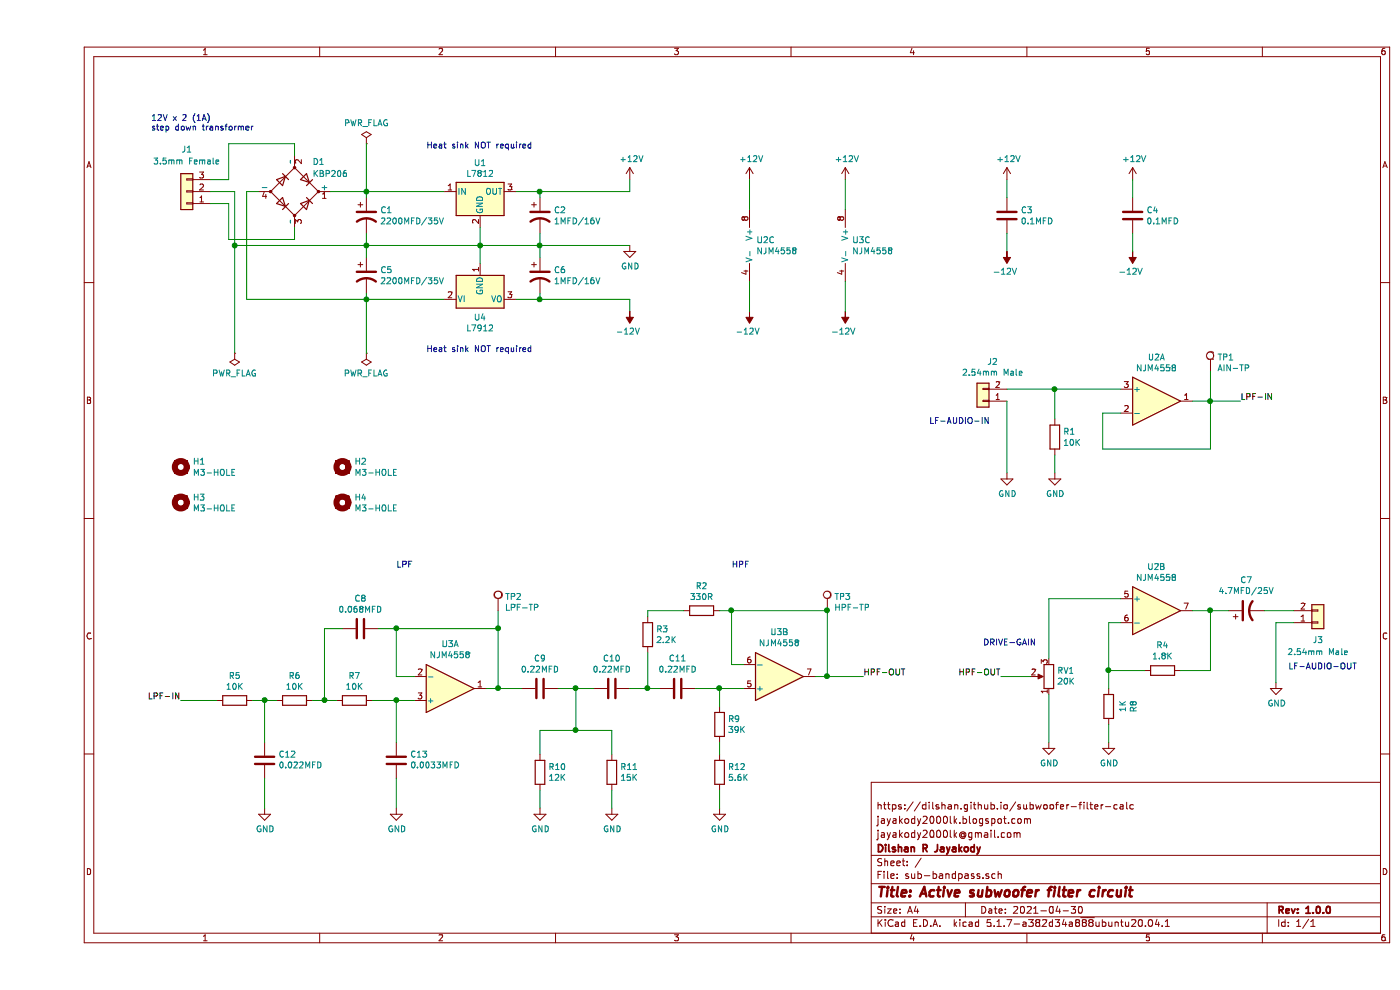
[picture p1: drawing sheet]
EESchema Schematic File Version 4
EELAYER 30 0
EELAYER END
$Descr A4 11693 8268
encoding utf-8
Sheet 1 1
Title "Active subwoofer filter circuit"
Date "2021-04-30"
Rev "1.0.0"
Comp "Dilshan R Jayakody"
Comment1 "jayakody2000lk@gmail.com"
Comment2 "jayakody2000lk.blogspot.com"
Comment3 "https://dilshan.github.io/subwoofer-filter-calc"
Comment4 ""
$EndDescr
$Comp
L Device:D_Bridge_+AA- D1
U 1 1
P 2150 1600
F 0 "D1" H 2300 1850 50  0000 L CNN
F 1 "KBP206" H 2300 1750 50  0000 L CNN
F 2 "Diode_THT:Diode_Bridge_Vishay_KBPM" H 2150 1600 50  0001 C CNN
F 3 "~" H 2150 1600 50  0001 C CNN
	1    2150 1600
	1    0    0    -1  
$EndComp
$Comp
L Device:CP1 C1
U 1 1
P 2750 1800
F 0 "C1" H 2865 1846 50  0000 L CNN
F 1 "2200MFD/35V" H 2865 1755 50  0000 L CNN
F 2 "Capacitor_THT:CP_Radial_D22.0mm_P10.00mm_SnapIn" H 2750 1800 50  0001 C CNN
F 3 "~" H 2750 1800 50  0001 C CNN
	1    2750 1800
	1    0    0    -1  
$EndComp
$Comp
L Device:CP1 C5
U 1 1
P 2750 2300
F 0 "C5" H 2865 2346 50  0000 L CNN
F 1 "2200MFD/35V" H 2865 2255 50  0000 L CNN
F 2 "Capacitor_THT:CP_Radial_D22.0mm_P10.00mm_SnapIn" H 2750 2300 50  0001 C CNN
F 3 "~" H 2750 2300 50  0001 C CNN
	1    2750 2300
	1    0    0    -1  
$EndComp
$Comp
L Connector_Generic:Conn_01x03 J1
U 1 1
P 1250 1600
F 0 "J1" H 1250 1250 50  0000 C CNN
F 1 "3.5mm Female" H 1250 1350 50  0000 C CNN
F 2 "Connector_Phoenix_MC:PhoenixContact_MCV_1,5_3-G-3.5_1x03_P3.50mm_Vertical" H 1250 1600 50  0001 C CNN
F 3 "~" H 1250 1600 50  0001 C CNN
	1    1250 1600
	-1   0    0    1   
$EndComp
Wire Wire Line
	1450 1700 1600 1700
Wire Wire Line
	1600 1700 1600 2000
Wire Wire Line
	1600 2000 2150 2000
Wire Wire Line
	2150 2000 2150 1900
Wire Wire Line
	1450 1500 1600 1500
Wire Wire Line
	1600 1500 1600 1200
Wire Wire Line
	1600 1200 2150 1200
Wire Wire Line
	2150 1200 2150 1300
Wire Wire Line
	1450 1600 1650 1600
Wire Wire Line
	2750 2450 2750 2500
Wire Wire Line
	2750 2500 1750 2500
Wire Wire Line
	1750 2500 1750 1600
Wire Wire Line
	1750 1600 1850 1600
Wire Wire Line
	2750 1950 2750 2050
Wire Wire Line
	2450 1600 2750 1600
Wire Wire Line
	2750 1600 2750 1650
Wire Wire Line
	2750 2050 1650 2050
Wire Wire Line
	1650 2050 1650 1600
Connection ~ 2750 2050
Wire Wire Line
	2750 2050 2750 2150
$Comp
L Regulator_Linear:L7812 U1
U 1 1
P 3700 1600
F 0 "U1" H 3700 1842 50  0000 C CNN
F 1 "L7812" H 3700 1751 50  0000 C CNN
F 2 "Package_TO_SOT_THT:TO-220-3_Vertical" H 3725 1450 50  0001 L CIN
F 3 "http://www.st.com/content/ccc/resource/technical/document/datasheet/41/4f/b3/b0/12/d4/47/88/CD00000444.pdf/files/CD00000444.pdf/jcr:content/translations/en.CD00000444.pdf" H 3700 1550 50  0001 C CNN
	1    3700 1600
	1    0    0    -1  
$EndComp
$Comp
L Regulator_Linear:L7912 U4
U 1 1
P 3700 2500
F 0 "U4" H 3700 2351 50  0000 C CNN
F 1 "L7912" H 3700 2260 50  0000 C CNN
F 2 "Package_TO_SOT_THT:TO-220-3_Vertical" H 3700 2300 50  0001 C CIN
F 3 "http://www.st.com/content/ccc/resource/technical/document/datasheet/c9/16/86/41/c7/2b/45/f2/CD00000450.pdf/files/CD00000450.pdf/jcr:content/translations/en.CD00000450.pdf" H 3700 2500 50  0001 C CNN
	1    3700 2500
	1    0    0    -1  
$EndComp
Wire Wire Line
	2750 1600 3400 1600
Connection ~ 2750 1600
Wire Wire Line
	2750 2500 3400 2500
Connection ~ 2750 2500
Wire Wire Line
	2750 2050 3700 2050
Wire Wire Line
	3700 2050 3700 1900
Wire Wire Line
	3700 2200 3700 2050
Connection ~ 3700 2050
$Comp
L Device:CP1 C2
U 1 1
P 4200 1800
F 0 "C2" H 4315 1846 50  0000 L CNN
F 1 "1MFD/16V" H 4315 1755 50  0000 L CNN
F 2 "Capacitor_THT:CP_Radial_D5.0mm_P2.50mm" H 4200 1800 50  0001 C CNN
F 3 "~" H 4200 1800 50  0001 C CNN
	1    4200 1800
	1    0    0    -1  
$EndComp
$Comp
L Device:CP1 C6
U 1 1
P 4200 2300
F 0 "C6" H 4315 2346 50  0000 L CNN
F 1 "1MFD/16V" H 4315 2255 50  0000 L CNN
F 2 "Capacitor_THT:CP_Radial_D5.0mm_P2.50mm" H 4200 2300 50  0001 C CNN
F 3 "~" H 4200 2300 50  0001 C CNN
	1    4200 2300
	1    0    0    -1  
$EndComp
Wire Wire Line
	4000 1600 4200 1600
Wire Wire Line
	4200 1600 4200 1650
Wire Wire Line
	4000 2500 4200 2500
Wire Wire Line
	4200 2500 4200 2450
Wire Wire Line
	3700 2050 4200 2050
Wire Wire Line
	4200 2050 4200 1950
Wire Wire Line
	4200 2150 4200 2050
Connection ~ 4200 2050
$Comp
L power:GND #PWR06
U 1 1
P 4950 2050
F 0 "#PWR06" H 4950 1800 50  0001 C CNN
F 1 "GND" H 4955 1877 50  0000 C CNN
F 2 "" H 4950 2050 50  0001 C CNN
F 3 "" H 4950 2050 50  0001 C CNN
	1    4950 2050
	1    0    0    -1  
$EndComp
$Comp
L power:+12V #PWR01
U 1 1
P 4950 1500
F 0 "#PWR01" H 4950 1350 50  0001 C CNN
F 1 "+12V" H 4965 1673 50  0000 C CNN
F 2 "" H 4950 1500 50  0001 C CNN
F 3 "" H 4950 1500 50  0001 C CNN
	1    4950 1500
	1    0    0    -1  
$EndComp
$Comp
L power:-12V #PWR09
U 1 1
P 4950 2600
F 0 "#PWR09" H 4950 2700 50  0001 C CNN
F 1 "-12V" H 4965 2773 50  0000 C CNN
F 2 "" H 4950 2600 50  0001 C CNN
F 3 "" H 4950 2600 50  0001 C CNN
	1    4950 2600
	-1   0    0    1   
$EndComp
Wire Wire Line
	4200 2050 4950 2050
Wire Wire Line
	4200 1600 4950 1600
Wire Wire Line
	4950 1600 4950 1500
Connection ~ 4200 1600
Wire Wire Line
	4200 2500 4950 2500
Wire Wire Line
	4950 2500 4950 2600
Connection ~ 4200 2500
Text Notes 950  1100 0    50   ~ 0
12V x 2 (1A) \nstep down transformer
Text Notes 3250 1250 0    50   ~ 0
Heat sink NOT required
Text Notes 3250 2950 0    50   ~ 0
Heat sink NOT required
$Comp
L Amplifier_Operational:NJM4558 U3
U 1 1
P 3450 5750
F 0 "U3" H 3450 5383 50  0000 C CNN
F 1 "NJM4558" H 3450 5474 50  0000 C CNN
F 2 "Package_DIP:DIP-8_W7.62mm_LongPads" H 3450 5750 50  0001 C CNN
F 3 "http://www.njr.com/semicon/PDF/NJM4558_NJM4559_E.pdf" H 3450 5750 50  0001 C CNN
	1    3450 5750
	1    0    0    1   
$EndComp
$Comp
L Device:R R7
U 1 1
P 2650 5850
F 0 "R7" V 2443 5850 50  0000 C CNN
F 1 "10K" V 2534 5850 50  0000 C CNN
F 2 "Resistor_THT:R_Axial_DIN0207_L6.3mm_D2.5mm_P10.16mm_Horizontal" V 2580 5850 50  0001 C CNN
F 3 "~" H 2650 5850 50  0001 C CNN
	1    2650 5850
	0    1    1    0   
$EndComp
$Comp
L Device:R R6
U 1 1
P 2150 5850
F 0 "R6" V 1943 5850 50  0000 C CNN
F 1 "10K" V 2034 5850 50  0000 C CNN
F 2 "Resistor_THT:R_Axial_DIN0207_L6.3mm_D2.5mm_P10.16mm_Horizontal" V 2080 5850 50  0001 C CNN
F 3 "~" H 2150 5850 50  0001 C CNN
	1    2150 5850
	0    1    1    0   
$EndComp
$Comp
L Device:R R5
U 1 1
P 1650 5850
F 0 "R5" V 1443 5850 50  0000 C CNN
F 1 "10K" V 1534 5850 50  0000 C CNN
F 2 "Resistor_THT:R_Axial_DIN0207_L6.3mm_D2.5mm_P10.16mm_Horizontal" V 1580 5850 50  0001 C CNN
F 3 "~" H 1650 5850 50  0001 C CNN
	1    1650 5850
	0    1    1    0   
$EndComp
Wire Wire Line
	2500 5850 2400 5850
$Comp
L Device:C C8
U 1 1
P 2700 5250
F 0 "C8" V 2448 5250 50  0000 C CNN
F 1 "0.068MFD" V 2539 5250 50  0000 C CNN
F 2 "Capacitor_THT:C_Rect_L9.0mm_W4.0mm_P7.50mm_MKT" H 2738 5100 50  0001 C CNN
F 3 "~" H 2700 5250 50  0001 C CNN
	1    2700 5250
	0    1    1    0   
$EndComp
Wire Wire Line
	2400 5850 2400 5250
Wire Wire Line
	2400 5250 2550 5250
Connection ~ 2400 5850
Wire Wire Line
	2400 5850 2300 5850
Wire Wire Line
	3150 5650 3000 5650
Wire Wire Line
	3000 5650 3000 5250
Wire Wire Line
	3000 5250 2850 5250
$Comp
L Device:C C13
U 1 1
P 3000 6350
F 0 "C13" H 2885 6304 50  0000 R CNN
F 1 "0.0033MFD" H 2885 6395 50  0000 R CNN
F 2 "Capacitor_THT:C_Disc_D6.0mm_W4.4mm_P5.00mm" H 3038 6200 50  0001 C CNN
F 3 "~" H 3000 6350 50  0001 C CNN
	1    3000 6350
	-1   0    0    1   
$EndComp
$Comp
L Device:C C12
U 1 1
P 1900 6350
F 0 "C12" H 1785 6304 50  0000 R CNN
F 1 "0.022MFD" H 1785 6395 50  0000 R CNN
F 2 "Capacitor_THT:C_Rect_L7.0mm_W3.5mm_P5.00mm" H 1938 6200 50  0001 C CNN
F 3 "~" H 1900 6350 50  0001 C CNN
	1    1900 6350
	-1   0    0    1   
$EndComp
$Comp
L power:GND #PWR018
U 1 1
P 3000 6750
F 0 "#PWR018" H 3000 6500 50  0001 C CNN
F 1 "GND" H 3005 6577 50  0000 C CNN
F 2 "" H 3000 6750 50  0001 C CNN
F 3 "" H 3000 6750 50  0001 C CNN
	1    3000 6750
	1    0    0    -1  
$EndComp
$Comp
L power:GND #PWR017
U 1 1
P 1900 6750
F 0 "#PWR017" H 1900 6500 50  0001 C CNN
F 1 "GND" H 1905 6577 50  0000 C CNN
F 2 "" H 1900 6750 50  0001 C CNN
F 3 "" H 1900 6750 50  0001 C CNN
	1    1900 6750
	1    0    0    -1  
$EndComp
Wire Wire Line
	3000 5250 3850 5250
Wire Wire Line
	3850 5250 3850 5750
Wire Wire Line
	3850 5750 3750 5750
Connection ~ 3000 5250
$Comp
L Amplifier_Operational:NJM4558 U3
U 2 1
P 6200 5650
F 0 "U3" H 6200 5283 50  0000 C CNN
F 1 "NJM4558" H 6200 5374 50  0000 C CNN
F 2 "Package_DIP:DIP-8_W7.62mm_LongPads" H 6200 5650 50  0001 C CNN
F 3 "http://www.njr.com/semicon/PDF/NJM4558_NJM4559_E.pdf" H 6200 5650 50  0001 C CNN
	2    6200 5650
	1    0    0    1   
$EndComp
$Comp
L Device:C C11
U 1 1
P 5350 5750
F 0 "C11" V 5098 5750 50  0000 C CNN
F 1 "0.22MFD" V 5189 5750 50  0000 C CNN
F 2 "Capacitor_THT:C_Rect_L11.0mm_W4.2mm_P10.00mm_MKT" H 5388 5600 50  0001 C CNN
F 3 "~" H 5350 5750 50  0001 C CNN
	1    5350 5750
	0    1    1    0   
$EndComp
$Comp
L Device:C C10
U 1 1
P 4800 5750
F 0 "C10" V 4548 5750 50  0000 C CNN
F 1 "0.22MFD" V 4639 5750 50  0000 C CNN
F 2 "Capacitor_THT:C_Rect_L11.0mm_W4.2mm_P10.00mm_MKT" H 4838 5600 50  0001 C CNN
F 3 "~" H 4800 5750 50  0001 C CNN
	1    4800 5750
	0    1    1    0   
$EndComp
$Comp
L Device:C C9
U 1 1
P 4200 5750
F 0 "C9" V 3948 5750 50  0000 C CNN
F 1 "0.22MFD" V 4039 5750 50  0000 C CNN
F 2 "Capacitor_THT:C_Rect_L11.0mm_W4.2mm_P10.00mm_MKT" H 4238 5600 50  0001 C CNN
F 3 "~" H 4200 5750 50  0001 C CNN
	1    4200 5750
	0    1    1    0   
$EndComp
$Comp
L Device:R R9
U 1 1
P 5700 6050
F 0 "R9" H 5770 6096 50  0000 L CNN
F 1 "39K" H 5770 6005 50  0000 L CNN
F 2 "Resistor_THT:R_Axial_DIN0207_L6.3mm_D2.5mm_P10.16mm_Horizontal" V 5630 6050 50  0001 C CNN
F 3 "~" H 5700 6050 50  0001 C CNN
	1    5700 6050
	1    0    0    -1  
$EndComp
Wire Wire Line
	5500 5750 5700 5750
$Comp
L Device:R R12
U 1 1
P 5700 6450
F 0 "R12" H 5770 6496 50  0000 L CNN
F 1 "5.6K" H 5770 6405 50  0000 L CNN
F 2 "Resistor_THT:R_Axial_DIN0207_L6.3mm_D2.5mm_P10.16mm_Horizontal" V 5630 6450 50  0001 C CNN
F 3 "~" H 5700 6450 50  0001 C CNN
	1    5700 6450
	1    0    0    -1  
$EndComp
$Comp
L power:GND #PWR021
U 1 1
P 5700 6750
F 0 "#PWR021" H 5700 6500 50  0001 C CNN
F 1 "GND" H 5705 6577 50  0000 C CNN
F 2 "" H 5700 6750 50  0001 C CNN
F 3 "" H 5700 6750 50  0001 C CNN
	1    5700 6750
	1    0    0    -1  
$EndComp
Wire Wire Line
	5700 5900 5700 5750
Connection ~ 5700 5750
Wire Wire Line
	5700 5750 5900 5750
Wire Wire Line
	5700 6600 5700 6750
Wire Wire Line
	5700 6200 5700 6300
$Comp
L Device:R R2
U 1 1
P 5550 5100
F 0 "R2" V 5343 5100 50  0000 C CNN
F 1 "330R" V 5434 5100 50  0000 C CNN
F 2 "Resistor_THT:R_Axial_DIN0207_L6.3mm_D2.5mm_P10.16mm_Horizontal" V 5480 5100 50  0001 C CNN
F 3 "~" H 5550 5100 50  0001 C CNN
	1    5550 5100
	0    1    1    0   
$EndComp
Wire Wire Line
	5800 5550 5900 5550
$Comp
L Device:R R3
U 1 1
P 5100 5300
F 0 "R3" H 5170 5346 50  0000 L CNN
F 1 "2.2K" H 5170 5255 50  0000 L CNN
F 2 "Resistor_THT:R_Axial_DIN0207_L6.3mm_D2.5mm_P10.16mm_Horizontal" V 5030 5300 50  0001 C CNN
F 3 "~" H 5100 5300 50  0001 C CNN
	1    5100 5300
	1    0    0    -1  
$EndComp
Wire Wire Line
	4950 5750 5100 5750
Wire Wire Line
	5700 5100 5800 5100
Wire Wire Line
	6600 5100 6600 5650
Wire Wire Line
	6600 5650 6500 5650
Wire Wire Line
	5800 5550 5800 5100
Connection ~ 5800 5100
Wire Wire Line
	5800 5100 6600 5100
Wire Wire Line
	5400 5100 5100 5100
Wire Wire Line
	5100 5100 5100 5150
Wire Wire Line
	5100 5450 5100 5750
Connection ~ 5100 5750
Wire Wire Line
	5100 5750 5200 5750
$Comp
L Device:R R10
U 1 1
P 4200 6450
F 0 "R10" H 4270 6496 50  0000 L CNN
F 1 "12K" H 4270 6405 50  0000 L CNN
F 2 "Resistor_THT:R_Axial_DIN0207_L6.3mm_D2.5mm_P10.16mm_Horizontal" V 4130 6450 50  0001 C CNN
F 3 "~" H 4200 6450 50  0001 C CNN
	1    4200 6450
	1    0    0    -1  
$EndComp
$Comp
L Device:R R11
U 1 1
P 4800 6450
F 0 "R11" H 4870 6496 50  0000 L CNN
F 1 "15K" H 4870 6405 50  0000 L CNN
F 2 "Resistor_THT:R_Axial_DIN0207_L6.3mm_D2.5mm_P10.16mm_Horizontal" V 4730 6450 50  0001 C CNN
F 3 "~" H 4800 6450 50  0001 C CNN
	1    4800 6450
	1    0    0    -1  
$EndComp
Wire Wire Line
	4800 6100 4800 6300
Wire Wire Line
	4800 6100 4500 6100
Wire Wire Line
	4200 6100 4200 6300
Wire Wire Line
	4350 5750 4500 5750
Wire Wire Line
	4500 5750 4500 6100
Connection ~ 4500 5750
Wire Wire Line
	4500 5750 4650 5750
Connection ~ 4500 6100
Wire Wire Line
	4500 6100 4200 6100
$Comp
L power:GND #PWR020
U 1 1
P 4800 6750
F 0 "#PWR020" H 4800 6500 50  0001 C CNN
F 1 "GND" H 4805 6577 50  0000 C CNN
F 2 "" H 4800 6750 50  0001 C CNN
F 3 "" H 4800 6750 50  0001 C CNN
	1    4800 6750
	1    0    0    -1  
$EndComp
$Comp
L power:GND #PWR019
U 1 1
P 4200 6750
F 0 "#PWR019" H 4200 6500 50  0001 C CNN
F 1 "GND" H 4205 6577 50  0000 C CNN
F 2 "" H 4200 6750 50  0001 C CNN
F 3 "" H 4200 6750 50  0001 C CNN
	1    4200 6750
	1    0    0    -1  
$EndComp
Wire Wire Line
	4800 6750 4800 6600
Wire Wire Line
	4200 6750 4200 6600
Wire Wire Line
	4050 5750 3850 5750
Connection ~ 3850 5750
Wire Wire Line
	1200 5850 1500 5850
Wire Wire Line
	6900 5650 6600 5650
Connection ~ 6600 5650
Text Label 1200 5850 2    50   ~ 0
LPF-IN
Text Label 6900 5650 0    50   ~ 0
HPF-OUT
Wire Wire Line
	2800 5850 3000 5850
Wire Wire Line
	1800 5850 1900 5850
Wire Wire Line
	1900 6500 1900 6750
Wire Wire Line
	3000 6500 3000 6750
Wire Wire Line
	3000 6200 3000 5850
Connection ~ 3000 5850
Wire Wire Line
	3000 5850 3150 5850
Wire Wire Line
	1900 6200 1900 5850
Connection ~ 1900 5850
Wire Wire Line
	1900 5850 2000 5850
$Comp
L Amplifier_Operational:NJM4558 U2
U 1 1
P 9350 3350
F 0 "U2" H 9350 3717 50  0000 C CNN
F 1 "NJM4558" H 9350 3626 50  0000 C CNN
F 2 "Package_DIP:DIP-8_W7.62mm_LongPads" H 9350 3350 50  0001 C CNN
F 3 "http://www.njr.com/semicon/PDF/NJM4558_NJM4559_E.pdf" H 9350 3350 50  0001 C CNN
	1    9350 3350
	1    0    0    -1  
$EndComp
Wire Wire Line
	9050 3450 8900 3450
Wire Wire Line
	8900 3450 8900 3750
Wire Wire Line
	8900 3750 9800 3750
Wire Wire Line
	9800 3750 9800 3350
Wire Wire Line
	9800 3350 9650 3350
$Comp
L Connector_Generic:Conn_01x02 J2
U 1 1
P 7900 3350
F 0 "J2" H 7818 3025 50  0000 C CNN
F 1 "2.54mm Male" H 7818 3116 50  0000 C CNN
F 2 "Connector_PinHeader_2.54mm:PinHeader_1x02_P2.54mm_Vertical" H 7900 3350 50  0001 C CNN
F 3 "~" H 7900 3350 50  0001 C CNN
	1    7900 3350
	-1   0    0    1   
$EndComp
$Comp
L Device:R R1
U 1 1
P 8500 3650
F 0 "R1" H 8570 3696 50  0000 L CNN
F 1 "10K" H 8570 3605 50  0000 L CNN
F 2 "Resistor_THT:R_Axial_DIN0207_L6.3mm_D2.5mm_P10.16mm_Horizontal" V 8430 3650 50  0001 C CNN
F 3 "~" H 8500 3650 50  0001 C CNN
	1    8500 3650
	1    0    0    -1  
$EndComp
$Comp
L power:GND #PWR013
U 1 1
P 8500 3950
F 0 "#PWR013" H 8500 3700 50  0001 C CNN
F 1 "GND" H 8505 3777 50  0000 C CNN
F 2 "" H 8500 3950 50  0001 C CNN
F 3 "" H 8500 3950 50  0001 C CNN
	1    8500 3950
	1    0    0    -1  
$EndComp
Wire Wire Line
	8100 3250 8500 3250
Wire Wire Line
	8500 3950 8500 3800
Wire Wire Line
	8500 3500 8500 3250
Connection ~ 8500 3250
Wire Wire Line
	8500 3250 9050 3250
$Comp
L power:GND #PWR012
U 1 1
P 8100 3950
F 0 "#PWR012" H 8100 3700 50  0001 C CNN
F 1 "GND" H 8105 3777 50  0000 C CNN
F 2 "" H 8100 3950 50  0001 C CNN
F 3 "" H 8100 3950 50  0001 C CNN
	1    8100 3950
	1    0    0    -1  
$EndComp
Wire Wire Line
	8100 3350 8100 3950
Wire Wire Line
	10050 3350 9800 3350
Connection ~ 9800 3350
Text Label 10050 3350 0    50   ~ 0
LPF-IN
$Comp
L Amplifier_Operational:NJM4558 U2
U 2 1
P 9350 5100
F 0 "U2" H 9350 5467 50  0000 C CNN
F 1 "NJM4558" H 9350 5376 50  0000 C CNN
F 2 "Package_DIP:DIP-8_W7.62mm_LongPads" H 9350 5100 50  0001 C CNN
F 3 "http://www.njr.com/semicon/PDF/NJM4558_NJM4559_E.pdf" H 9350 5100 50  0001 C CNN
	2    9350 5100
	1    0    0    -1  
$EndComp
$Comp
L Device:R R4
U 1 1
P 9400 5600
F 0 "R4" V 9607 5600 50  0000 C CNN
F 1 "1.8K" V 9516 5600 50  0000 C CNN
F 2 "Resistor_THT:R_Axial_DIN0207_L6.3mm_D2.5mm_P10.16mm_Horizontal" V 9330 5600 50  0001 C CNN
F 3 "~" H 9400 5600 50  0001 C CNN
	1    9400 5600
	0    -1   -1   0   
$EndComp
Wire Wire Line
	9050 5200 8950 5200
Wire Wire Line
	8950 5200 8950 5600
Wire Wire Line
	8950 5600 9250 5600
Wire Wire Line
	9650 5100 9800 5100
Wire Wire Line
	9800 5100 9800 5600
Wire Wire Line
	9800 5600 9550 5600
$Comp
L Device:R R8
U 1 1
P 8950 5900
F 0 "R8" V 9157 5900 50  0000 C CNN
F 1 "1K" V 9066 5900 50  0000 C CNN
F 2 "Resistor_THT:R_Axial_DIN0207_L6.3mm_D2.5mm_P10.16mm_Horizontal" V 8880 5900 50  0001 C CNN
F 3 "~" H 8950 5900 50  0001 C CNN
	1    8950 5900
	1    0    0    -1  
$EndComp
$Comp
L power:GND #PWR016
U 1 1
P 8950 6200
F 0 "#PWR016" H 8950 5950 50  0001 C CNN
F 1 "GND" H 8955 6027 50  0000 C CNN
F 2 "" H 8950 6200 50  0001 C CNN
F 3 "" H 8950 6200 50  0001 C CNN
	1    8950 6200
	1    0    0    -1  
$EndComp
Wire Wire Line
	8950 5750 8950 5600
Connection ~ 8950 5600
Wire Wire Line
	8950 6200 8950 6050
$Comp
L Device:R_POT RV1
U 1 1
P 8450 5650
F 0 "RV1" H 8380 5604 50  0000 R CNN
F 1 "20K" H 8380 5695 50  0000 R CNN
F 2 "Potentiometer_THT:Potentiometer_Runtron_RM-065_Vertical" H 8450 5650 50  0001 C CNN
F 3 "~" H 8450 5650 50  0001 C CNN
	1    8450 5650
	-1   0    0    1   
$EndComp
$Comp
L power:GND #PWR015
U 1 1
P 8450 6200
F 0 "#PWR015" H 8450 5950 50  0001 C CNN
F 1 "GND" H 8455 6027 50  0000 C CNN
F 2 "" H 8450 6200 50  0001 C CNN
F 3 "" H 8450 6200 50  0001 C CNN
	1    8450 6200
	1    0    0    -1  
$EndComp
Wire Wire Line
	8450 6200 8450 5800
Wire Wire Line
	9050 5000 8450 5000
Wire Wire Line
	8450 5000 8450 5500
$Comp
L Device:CP1 C7
U 1 1
P 10100 5100
F 0 "C7" V 10352 5100 50  0000 C CNN
F 1 "4.7MFD/25V" V 10261 5100 50  0000 C CNN
F 2 "Capacitor_THT:CP_Radial_D5.0mm_P2.50mm" H 10100 5100 50  0001 C CNN
F 3 "~" H 10100 5100 50  0001 C CNN
	1    10100 5100
	0    -1   -1   0   
$EndComp
Wire Wire Line
	9950 5100 9800 5100
Connection ~ 9800 5100
Wire Wire Line
	8050 5650 8300 5650
Text Label 8050 5650 2    50   ~ 0
HPF-OUT
$Comp
L Connector_Generic:Conn_01x02 J3
U 1 1
P 10700 5200
F 0 "J3" H 10700 5350 50  0000 C CNN
F 1 "2.54mm Male" H 10700 5450 50  0000 C CNN
F 2 "Connector_PinHeader_2.54mm:PinHeader_1x02_P2.54mm_Vertical" H 10700 5200 50  0001 C CNN
F 3 "~" H 10700 5200 50  0001 C CNN
	1    10700 5200
	1    0    0    1   
$EndComp
Wire Wire Line
	10500 5100 10250 5100
$Comp
L power:GND #PWR014
U 1 1
P 10350 5700
F 0 "#PWR014" H 10350 5450 50  0001 C CNN
F 1 "GND" H 10355 5527 50  0000 C CNN
F 2 "" H 10350 5700 50  0001 C CNN
F 3 "" H 10350 5700 50  0001 C CNN
	1    10350 5700
	1    0    0    -1  
$EndComp
Wire Wire Line
	10500 5200 10350 5200
Wire Wire Line
	10350 5200 10350 5700
$Comp
L Amplifier_Operational:NJM4558 U2
U 3 1
P 6050 2050
F 0 "U2" H 6008 2096 50  0000 L CNN
F 1 "NJM4558" H 6008 2005 50  0000 L CNN
F 2 "Package_DIP:DIP-8_W7.62mm_LongPads" H 6050 2050 50  0001 C CNN
F 3 "http://www.njr.com/semicon/PDF/NJM4558_NJM4559_E.pdf" H 6050 2050 50  0001 C CNN
	3    6050 2050
	1    0    0    -1  
$EndComp
$Comp
L Amplifier_Operational:NJM4558 U3
U 3 1
P 6850 2050
F 0 "U3" H 6808 2096 50  0000 L CNN
F 1 "NJM4558" H 6808 2005 50  0000 L CNN
F 2 "Package_DIP:DIP-8_W7.62mm_LongPads" H 6850 2050 50  0001 C CNN
F 3 "http://www.njr.com/semicon/PDF/NJM4558_NJM4559_E.pdf" H 6850 2050 50  0001 C CNN
	3    6850 2050
	1    0    0    -1  
$EndComp
$Comp
L power:+12V #PWR02
U 1 1
P 5950 1500
F 0 "#PWR02" H 5950 1350 50  0001 C CNN
F 1 "+12V" H 5965 1673 50  0000 C CNN
F 2 "" H 5950 1500 50  0001 C CNN
F 3 "" H 5950 1500 50  0001 C CNN
	1    5950 1500
	1    0    0    -1  
$EndComp
$Comp
L power:+12V #PWR03
U 1 1
P 6750 1500
F 0 "#PWR03" H 6750 1350 50  0001 C CNN
F 1 "+12V" H 6765 1673 50  0000 C CNN
F 2 "" H 6750 1500 50  0001 C CNN
F 3 "" H 6750 1500 50  0001 C CNN
	1    6750 1500
	1    0    0    -1  
$EndComp
$Comp
L power:-12V #PWR011
U 1 1
P 6750 2600
F 0 "#PWR011" H 6750 2700 50  0001 C CNN
F 1 "-12V" H 6765 2773 50  0000 C CNN
F 2 "" H 6750 2600 50  0001 C CNN
F 3 "" H 6750 2600 50  0001 C CNN
	1    6750 2600
	-1   0    0    1   
$EndComp
$Comp
L power:-12V #PWR010
U 1 1
P 5950 2600
F 0 "#PWR010" H 5950 2700 50  0001 C CNN
F 1 "-12V" H 5965 2773 50  0000 C CNN
F 2 "" H 5950 2600 50  0001 C CNN
F 3 "" H 5950 2600 50  0001 C CNN
	1    5950 2600
	-1   0    0    1   
$EndComp
Wire Wire Line
	6750 1500 6750 1750
Wire Wire Line
	5950 1500 5950 1750
Wire Wire Line
	5950 2350 5950 2600
Wire Wire Line
	6750 2350 6750 2600
$Comp
L Device:C C3
U 1 1
P 8100 1800
F 0 "C3" H 8215 1846 50  0000 L CNN
F 1 "0.1MFD" H 8215 1755 50  0000 L CNN
F 2 "Capacitor_THT:C_Rect_L9.0mm_W4.2mm_P7.50mm_MKT" H 8138 1650 50  0001 C CNN
F 3 "~" H 8100 1800 50  0001 C CNN
	1    8100 1800
	1    0    0    -1  
$EndComp
$Comp
L power:+12V #PWR04
U 1 1
P 8100 1500
F 0 "#PWR04" H 8100 1350 50  0001 C CNN
F 1 "+12V" H 8115 1673 50  0000 C CNN
F 2 "" H 8100 1500 50  0001 C CNN
F 3 "" H 8100 1500 50  0001 C CNN
	1    8100 1500
	1    0    0    -1  
$EndComp
$Comp
L power:-12V #PWR07
U 1 1
P 8100 2100
F 0 "#PWR07" H 8100 2200 50  0001 C CNN
F 1 "-12V" H 8115 2273 50  0000 C CNN
F 2 "" H 8100 2100 50  0001 C CNN
F 3 "" H 8100 2100 50  0001 C CNN
	1    8100 2100
	-1   0    0    1   
$EndComp
Wire Wire Line
	8100 1500 8100 1650
Wire Wire Line
	8100 1950 8100 2100
$Comp
L Device:C C4
U 1 1
P 9150 1800
F 0 "C4" H 9265 1846 50  0000 L CNN
F 1 "0.1MFD" H 9265 1755 50  0000 L CNN
F 2 "Capacitor_THT:C_Rect_L9.0mm_W4.2mm_P7.50mm_MKT" H 9188 1650 50  0001 C CNN
F 3 "~" H 9150 1800 50  0001 C CNN
	1    9150 1800
	1    0    0    -1  
$EndComp
$Comp
L power:+12V #PWR05
U 1 1
P 9150 1500
F 0 "#PWR05" H 9150 1350 50  0001 C CNN
F 1 "+12V" H 9165 1673 50  0000 C CNN
F 2 "" H 9150 1500 50  0001 C CNN
F 3 "" H 9150 1500 50  0001 C CNN
	1    9150 1500
	1    0    0    -1  
$EndComp
$Comp
L power:-12V #PWR08
U 1 1
P 9150 2100
F 0 "#PWR08" H 9150 2200 50  0001 C CNN
F 1 "-12V" H 9165 2273 50  0000 C CNN
F 2 "" H 9150 2100 50  0001 C CNN
F 3 "" H 9150 2100 50  0001 C CNN
	1    9150 2100
	-1   0    0    1   
$EndComp
Wire Wire Line
	9150 1500 9150 1650
Wire Wire Line
	9150 1950 9150 2100
$Comp
L power:PWR_FLAG #FLG01
U 1 1
P 2750 1200
F 0 "#FLG01" H 2750 1275 50  0001 C CNN
F 1 "PWR_FLAG" H 2750 1373 50  0000 C CNN
F 2 "" H 2750 1200 50  0001 C CNN
F 3 "~" H 2750 1200 50  0001 C CNN
	1    2750 1200
	1    0    0    -1  
$EndComp
Wire Wire Line
	2750 1200 2750 1600
$Comp
L power:PWR_FLAG #FLG03
U 1 1
P 2750 2950
F 0 "#FLG03" H 2750 3025 50  0001 C CNN
F 1 "PWR_FLAG" H 2750 3123 50  0000 C CNN
F 2 "" H 2750 2950 50  0001 C CNN
F 3 "~" H 2750 2950 50  0001 C CNN
	1    2750 2950
	-1   0    0    1   
$EndComp
Wire Wire Line
	2750 2500 2750 2950
$Comp
L power:PWR_FLAG #FLG02
U 1 1
P 1650 2950
F 0 "#FLG02" H 1650 3025 50  0001 C CNN
F 1 "PWR_FLAG" H 1650 3123 50  0000 C CNN
F 2 "" H 1650 2950 50  0001 C CNN
F 3 "~" H 1650 2950 50  0001 C CNN
	1    1650 2950
	-1   0    0    1   
$EndComp
Wire Wire Line
	1650 2050 1650 2950
Connection ~ 1650 2050
Text Notes 5800 4750 0    50   ~ 0
HPF
Text Notes 3000 4750 0    50   ~ 0
LPF
Text Notes 7900 5400 0    50   ~ 0
DRIVE-GAIN
Text Notes 7450 3550 0    50   ~ 0
LF-AUDIO-IN
Text Notes 10450 5600 0    50   ~ 0
LF-AUDIO-OUT
$Comp
L Connector:TestPoint TP2
U 1 1
P 3850 5100
F 0 "TP2" H 3908 5218 50  0000 L CNN
F 1 "LPF-TP" H 3908 5127 50  0000 L CNN
F 2 "TestPoint:TestPoint_THTPad_1.5x1.5mm_Drill0.7mm" H 4050 5100 50  0001 C CNN
F 3 "~" H 4050 5100 50  0001 C CNN
	1    3850 5100
	1    0    0    -1  
$EndComp
$Comp
L Connector:TestPoint TP3
U 1 1
P 6600 5100
F 0 "TP3" H 6658 5218 50  0000 L CNN
F 1 "HPF-TP" H 6658 5127 50  0000 L CNN
F 2 "TestPoint:TestPoint_THTPad_1.5x1.5mm_Drill0.7mm" H 6800 5100 50  0001 C CNN
F 3 "~" H 6800 5100 50  0001 C CNN
	1    6600 5100
	1    0    0    -1  
$EndComp
Connection ~ 6600 5100
Wire Wire Line
	3850 5100 3850 5250
Connection ~ 3850 5250
$Comp
L Connector:TestPoint TP1
U 1 1
P 9800 3100
F 0 "TP1" H 9858 3218 50  0000 L CNN
F 1 "AIN-TP" H 9858 3127 50  0000 L CNN
F 2 "TestPoint:TestPoint_THTPad_1.5x1.5mm_Drill0.7mm" H 10000 3100 50  0001 C CNN
F 3 "~" H 10000 3100 50  0001 C CNN
	1    9800 3100
	1    0    0    -1  
$EndComp
Wire Wire Line
	9800 3100 9800 3350
$Comp
L Mechanical:MountingHole H1
U 1 1
P 1200 3900
F 0 "H1" H 1300 3946 50  0000 L CNN
F 1 "M3-HOLE" H 1300 3855 50  0000 L CNN
F 2 "MountingHole:MountingHole_3.2mm_M3" H 1200 3900 50  0001 C CNN
F 3 "~" H 1200 3900 50  0001 C CNN
	1    1200 3900
	1    0    0    -1  
$EndComp
$Comp
L Mechanical:MountingHole H2
U 1 1
P 2550 3900
F 0 "H2" H 2650 3946 50  0000 L CNN
F 1 "M3-HOLE" H 2650 3855 50  0000 L CNN
F 2 "MountingHole:MountingHole_3.2mm_M3" H 2550 3900 50  0001 C CNN
F 3 "~" H 2550 3900 50  0001 C CNN
	1    2550 3900
	1    0    0    -1  
$EndComp
$Comp
L Mechanical:MountingHole H3
U 1 1
P 1200 4200
F 0 "H3" H 1300 4246 50  0000 L CNN
F 1 "M3-HOLE" H 1300 4155 50  0000 L CNN
F 2 "MountingHole:MountingHole_3.2mm_M3" H 1200 4200 50  0001 C CNN
F 3 "~" H 1200 4200 50  0001 C CNN
	1    1200 4200
	1    0    0    -1  
$EndComp
$Comp
L Mechanical:MountingHole H4
U 1 1
P 2550 4200
F 0 "H4" H 2650 4246 50  0000 L CNN
F 1 "M3-HOLE" H 2650 4155 50  0000 L CNN
F 2 "MountingHole:MountingHole_3.2mm_M3" H 2550 4200 50  0001 C CNN
F 3 "~" H 2550 4200 50  0001 C CNN
	1    2550 4200
	1    0    0    -1  
$EndComp
$EndSCHEMATC
